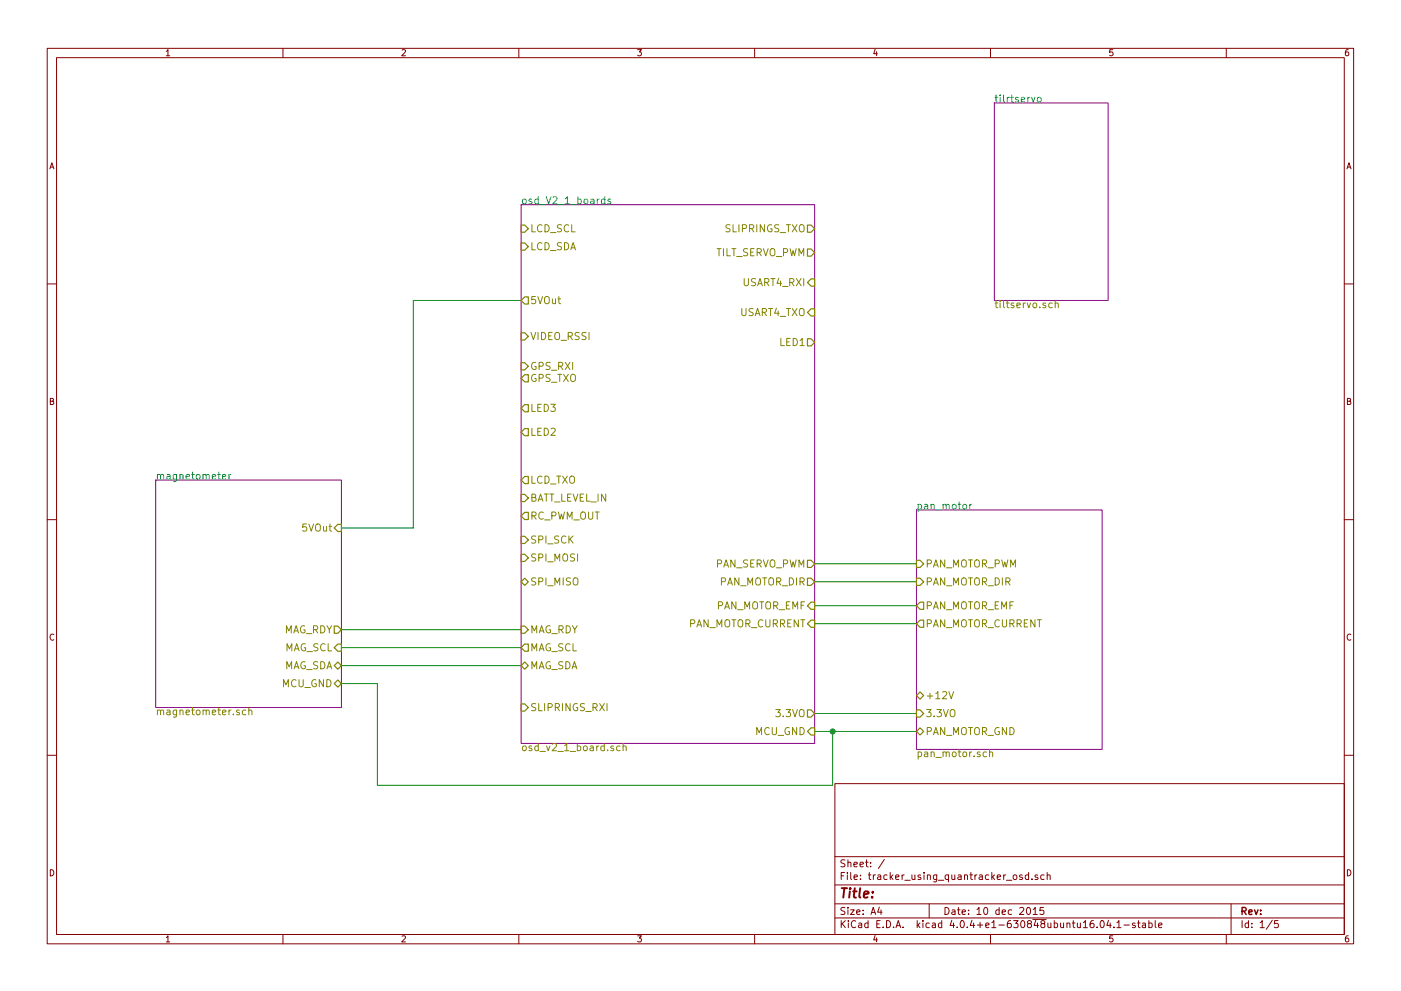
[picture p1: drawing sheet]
<svg xmlns="http://www.w3.org/2000/svg" width="297mm" height="210mm" viewBox="0 0 297 210" stroke-linecap="round" stroke-linejoin="round" font-family="sans-serif">
<g fill="none" stroke="#840000" stroke-width=".21">
<path d="M10 10.3h277v189.9h-277zM12 12.2h273v186.1h-273zM60 10.3v1.9M110 10.3v1.9M160 10.3v1.9M210 10.3v1.9M260 10.3v1.9M10 60.2h2M285 60.2h2M10 110.3h2M285 110.3h2M10 160.2h2"/>
<path d="M177 166.3h108v32h-108zM285 160.2h2M60 198.3v1.9M110 198.3v1.9M160 198.3v1.9M177 194.8h108M177 191.8h108M177 187.8h108M177 181.8h108M186.4 192.5l-.3 1h.9M186.8 193v1M187.5 182.3l-1.3 2"/>
<path d="M197 191.8v3M210 198.3v1.9M216.7 185.7l-.3-.1-.2 .2v.2l.5 .2v.3h-.5M217.8 192.7l.2-.2a.8 .8 0 0 1 .5 .8 .8 .8 0 0 1-.5 .7l-.4-.5zM218.1 185.7l-.4-.1-.3 .3v.6l.3 .1 .4-.1M218.1 185.1v1.5M218.8 186.5v.1M219 193l.5-.5v1.5M219 194h.9M220 185.7l-.3-.1-.3 .2 .1 .2 .5 .2v.3h-.6M221.3 192.5h-.8v.7h.7l.1 .2v.5l-.2 .1-.6-.1M221.4 185.7l-.5-.1-.3 .3 .1 .6 .2 .1 .5-.1"/>
<path d="M222 185.7l.2-.1 .4 .1 .1 .9M222 185.1v1.5M233.4 195.5l.2-.2a.8 .8 0 0 1 .5 .8 .8 .8 0 0 1-.5 .7l-.4-.5zM235 195.2l-.3 1.1h.9M235.4 195.8v1M236.2 196.7v.1M236.8 195.8l.4-.5v1.5M236.8 196.8h.9M238.3 196.3h1.1M240.7 195.9l-.4-.1-.2 .2 .1 .3 .5 .1v.3h-.6M241.2 195.8h.5M241.4 195.3v1.3l.3 .2"/>
<path d="M242.2 195.9h.6l.1 .9M242.9 196.2l-.7 .3 .2 .3 .5-.1M243.6 195.9l.4-.1 .3 .3-.1 .6h-.6M243.6 195.3v1.5M244.9 195.3v1.3l.2 .2M245.6 196.3l.8-.1-.1-.3-.4-.1-.3 .2 .1 .7h.6M260 198.3v1.9M261 191.8v6.5M269.7 195.2l-1.2 2M271 195.3h-.7l-.1 .7h.7l.1 .2v.5l-.2 .1-.6-.1"/>
</g>
<path d="M110.5 63.7h-22.9v48.3h-15.2M172.7 119.6h21.6M72.4 137.4h38.1M72.4 133.6h38.1M172.7 128.5h21.6M172.7 123.4h21.6M172.7 132.3h21.6M72.4 145h7.6v21.6h96.5v-11.4M72.4 141.2h38.1M172.7 155.2h21.6M172.7 151.4h21.6" fill="none" stroke="#008400" stroke-width=".21"/>
<circle cx="176.5" cy="155.2" r=".51" fill="#008400" stroke="#008400" stroke-width=".25"/>
<path d="M210.8 21.8h24.1v41.9h-24.1zM110.5 43.4h62.2v114.3h-62.2zM33 101.8h39.4v48.3h-39.4zM194.3 108.2h39.4v50.8h-39.4z" fill="none" stroke="#840084" stroke-width=".21"/>
<path d="M220 20.8l.2-.2 .5 .2 .1 .6-.2 .2-.4 .1-.2-.2zM129.5 42.3l-.4-.1-.2 .3 .1 .2 .5 .1v.4h-.6M47.2 101.2l.7-.2-.1-.3h-.4l-.2 .2v.7h.6M48.5 100.7v1M49 100.7l-.5 .3M205.6 107v1M206 107l-.4 .3" fill="none" stroke="#008484" stroke-width=".21"/>
<g fill="none" stroke="#848400" stroke-width=".21">
<path d="M223.1 64.4l-.4-.1-.3 .3 .1 .6h.6M223.7 64.4h.1a.36 .36 0 0 1 .6 .1v.8M223.7 63.8v1.5M52.1 150.7l-.4-.1-.3 .3 .1 .7h.6M52.8 150.8v-.1a.36 .36 0 0 1 .6 .2v.8M52.8 150.1v1.6M131.5 158.3h-.5l-.3 .3 .2 .6h.6M132.1 158.4l.1-.1a.36 .36 0 0 1 .6 .2v.8M132.1 157.8v1.5M201.2 146.7l.5 1.6 .5-1.6M209.2 159.6l-.5-.1-.3 .3 .2 .7h.6M209.8 159.7l.1-.1a.36 .36 0 0 1 .6 .2v.7"/>
<path d="M209.8 159v1.5"/>
</g>
<g fill="none" stroke="#848400" stroke-width=".25">
<path d="M110.5 47.7h.8l.7 .8-.7 .8h-.8zM110.5 51.6h.8l.7 .7-.7 .8h-.8zM171.2 47.7h.8l.7 .8-.7 .8h-.8zM171.2 52.8h.8l.7 .8-.7 .8h-.8zM171.2 59.9l.8-.7h.7v1.5h-.7zM110.5 70.6h.8l.7 .8-.7 .7h-.8zM110.5 77h.8l.7 .7-.7 .8h-.8zM111.3 63h.7v1.5h-.7l-.8-.8zM171.2 66.3l.8-.8h.7v1.6h-.7zM171.2 71.9h.8l.7 .7-.7 .8h-.8zM110.5 80.3l.8-.8h.7v1.5h-.7zM111.3 85.8h.7v1.6h-.7l-.8-.8z"/>
<path d="M111.3 90.9h.7v1.6h-.7l-.8-.8zM71.6 111.2h.8v1.6h-.8l-.7-.8zM110.5 104.9h.8l.7 .8-.7 .7h-.8zM110.5 113.8h.8l.7 .7-.7 .8h-.8zM110.5 117.6h.8l.7 .8-.7 .7h-.8zM111.3 101.1h.7v1.5h-.7l-.8-.8zM111.3 108.7h.7v1.5h-.7l-.8-.7zM171.2 118.9h.8l.7 .7-.7 .8h-.8zM194.3 118.9h.8l.7 .7-.7 .8h-.8zM70.9 132.8h.7l.8 .8-.8 .8h-.7zM71.6 136.6h.8v1.6h-.8l-.7-.8zM110.5 132.8h.8l.7 .8-.7 .8h-.8z"/>
<path d="M110.5 123.4l.8-.7 .7 .7-.7 .8zM111.3 136.6h.7v1.6h-.7l-.8-.8zM171.2 122.7h.8l.7 .7-.7 .8h-.8zM172 131.6h.7v1.5h-.7l-.8-.8zM172 127.8h.7v1.5h-.7l-.8-.8zM194.3 122.7h.8l.7 .7-.7 .8h-.8zM194.3 128.5l.8-.7h.7v1.5h-.7zM195.1 131.6h.7v1.5h-.7l-.8-.8zM70.9 145l.7-.7 .8 .7-.8 .8zM70.9 141.2l.7-.7 .8 .7-.8 .8zM110.5 141.2l.8-.7 .7 .7-.7 .8zM110.5 149.3h.8l.7 .8-.7 .8h-.8z"/>
<path d="M171.2 150.6h.8l.7 .8-.7 .7h-.8zM172 154.4h.7v1.6h-.7l-.8-.8zM194.3 155.2l.8-.8 .7 .8-.7 .8zM194.3 150.6h.8l.7 .8-.7 .7h-.8zM194.3 147.6l.8-.8 .7 .8-.7 .7z"/>
</g>
<text font-size="2.8" fill="#840000" x="178" y="190.5">Title:</text>
<g font-size="2.1" fill="#008484">
<text x="210.8" y="21.7">tilrtservo</text>
<text x="110.5" y="43.3">osd_V2_1_boards</text>
<text x="33" y="101.7">magnetometer</text>
<text x="194.3" y="108.1">pan_motor</text>
</g>
<g font-size="2.1" fill="#848400">
<text x="112.4" y="49.3">LCD_SCL</text>
<text x="112.4" y="53.1">LCD_SDA</text>
<text x="153.8" y="49.3">SLIPRINGS_TXO</text>
<text x="151.3" y="54.4">TILT_SERVO_PWM</text>
<text x="112.4" y="64.5">5VOut</text>
<text x="157.6" y="60.7">USART4_RXI</text>
<text x="210.8" y="65.4">tiltservo.sch</text>
<text x="156.7" y="67.1">USART4_TXO</text>
<text x="112.4" y="72.1">VIDEO_RSSI</text>
<text x="165.4" y="73.4">LED1</text>
<text x="112.4" y="78.5">GPS_RXI</text>
<text x="112.4" y="81">GPS_TXO</text>
<text x="112.4" y="87.4">LED3</text>
<text x="112.4" y="92.5">LED2</text>
<text x="112.4" y="102.6">LCD_TXO</text>
<text x="112.4" y="106.4">BATT_LEVEL_IN</text>
<text x="64.2" y="112.8">5VOut</text>
<text x="112.4" y="110.2">RC_PWM_OUT</text>
<text x="112.4" y="115.3">SPI_SCK</text>
<text x="112.4" y="119.1">SPI_MOSI</text>
<text x="112.4" y="124.2">SPI_MISO</text>
<text x="151.3" y="120.4">PAN_SERVO_PWM</text>
<text x="152.4" y="124.2">PAN_MOTOR_DIR</text>
<text x="196.2" y="120.4">PAN_MOTOR_PWM</text>
<text x="196.2" y="124.2">PAN_MOTOR_DIR</text>
<text x="151.6" y="129.3">PAN_MOTOR_EMF</text>
<text x="196.2" y="129.3">PAN_MOTOR_EMF</text>
<text x="59.8" y="134.4">MAG_RDY</text>
<text x="112.4" y="134.4">MAG_RDY</text>
<text x="145.7" y="133.1">PAN_MOTOR_CURRENT</text>
<text x="196.2" y="133.1">PAN_MOTOR_CURRENT</text>
<text x="59.8" y="142">MAG_SDA</text>
<text x="60.1" y="138.2">MAG_SCL</text>
<text x="112.4" y="142">MAG_SDA</text>
<text x="112.4" y="138.2">MAG_SCL</text>
<text x="59.7" y="145.8">MCU_GND</text>
<text x="196.2" y="148.3">+12V</text>
<text x="33" y="151.7">magnetometer.sch</text>
<text x="112.4" y="150.9">SLIPRINGS_RXI</text>
<text x="160.1" y="156">MCU_GND</text>
<text x="164.8" y="152.1">3.3VO</text>
<text x="196.2" y="156">PAN_MOTOR_GND</text>
<text x="196.2" y="152.1">3.3VO</text>
<text x="110.5" y="159.4">osd_v2_1_board.sch</text>
<text x="194.3" y="160.6">pan_motor.sch</text>
</g>
<g font-size="2.1" fill="#840000">
<text x="178" y="184">Sheet: /</text>
<text x="178" y="186.7">File: tracker_using_quantracker_osd.sch</text>
<text x="178" y="196.9">KiCad E.D.A. kicad 4.0.4+e1-630848ubuntu16.04.1-stable</text>
<text x="178" y="194.1">Size: A4</text>
<text x="200" y="194.1">Date: 10 dec 2015</text>
<text x="263" y="194.1">Rev:</text>
<text x="263" y="196.9">Id: 1/5</text>
</g>
<g font-size="1.8" fill="#840000">
<text x="35" y="11.9">1</text>
<text x="85" y="11.9">2</text>
<text x="135" y="11.9">3</text>
<text x="185" y="11.9">4</text>
<text x="235" y="11.9">5</text>
<text x="285" y="11.9">6</text>
<text x="10.4" y="35.9">A</text>
<text x="285.4" y="35.9">A</text>
<text x="10.4" y="85.9">B</text>
<text x="285.4" y="85.9">B</text>
<text x="10.4" y="135.9">C</text>
<text x="285.4" y="135.9">C</text>
<text x="10.4" y="185.9">D</text>
<text x="285.4" y="185.9">D</text>
<text x="35" y="199.9">1</text>
<text x="85" y="199.9">2</text>
<text x="135" y="199.9">3</text>
<text x="185" y="199.9">4</text>
<text x="235" y="199.9">5</text>
<text x="285" y="199.9">6</text>
</g>
</svg>
